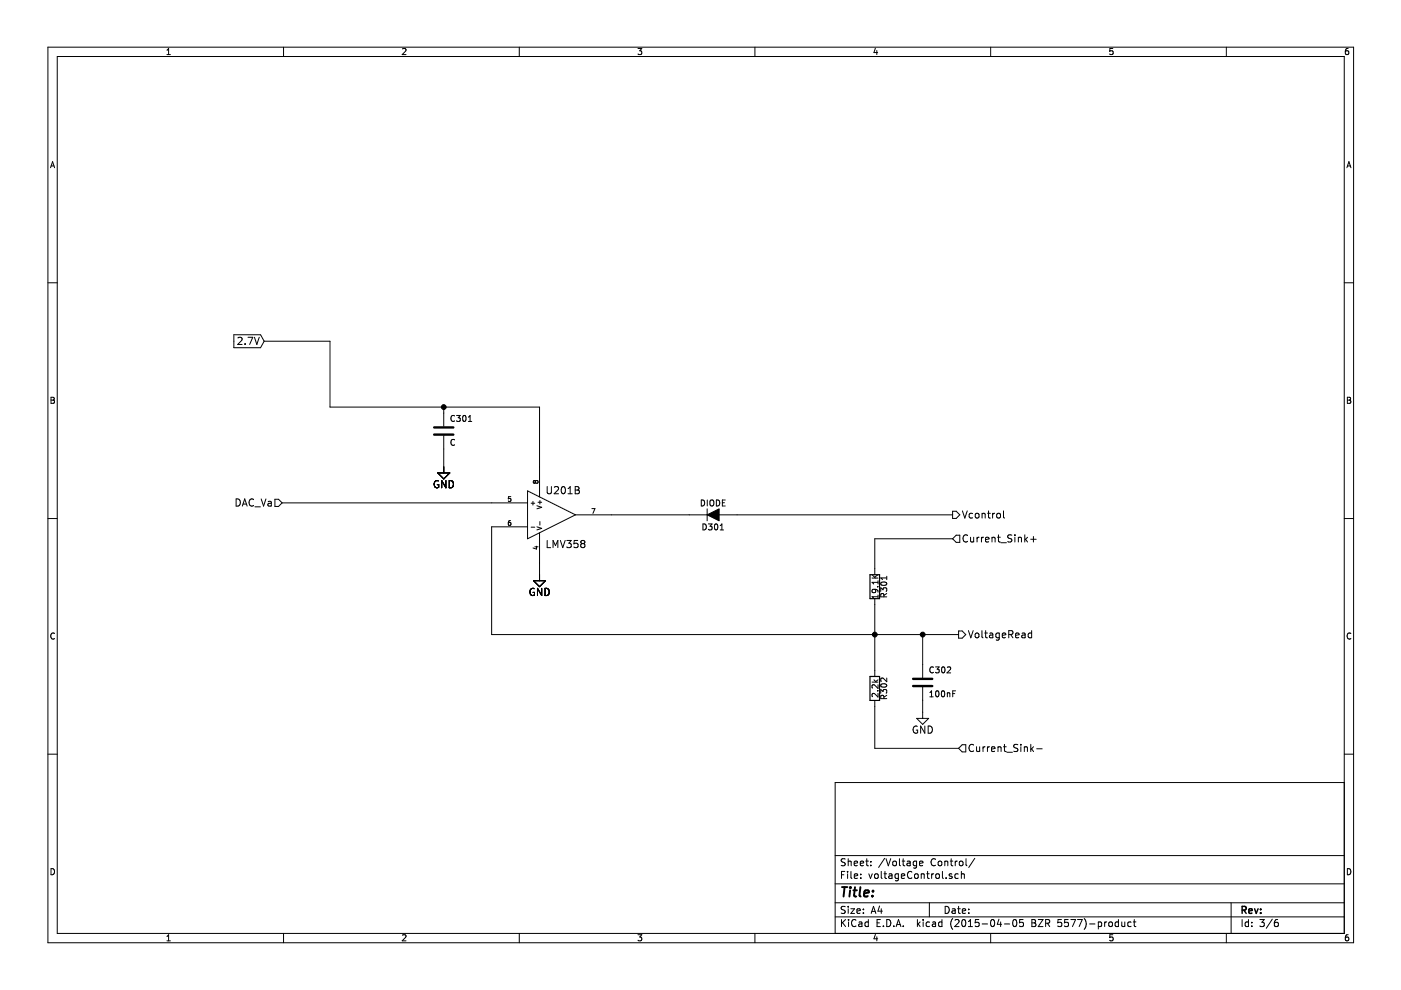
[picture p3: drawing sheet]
EESchema Schematic File Version 2
LIBS:power
LIBS:device
LIBS:transistors
LIBS:conn
LIBS:linear
LIBS:regul
LIBS:74xx
LIBS:cmos4000
LIBS:adc-dac
LIBS:memory
LIBS:xilinx
LIBS:special
LIBS:microcontrollers
LIBS:dsp
LIBS:microchip
LIBS:analog_switches
LIBS:motorola
LIBS:texas
LIBS:intel
LIBS:audio
LIBS:interface
LIBS:digital-audio
LIBS:philips
LIBS:display
LIBS:cypress
LIBS:siliconi
LIBS:opto
LIBS:atmel
LIBS:contrib
LIBS:valves
LIBS:currentSink
LIBS:currentSink-cache
EELAYER 25 0
EELAYER END
$Descr A4 11693 8268
encoding utf-8
Sheet 3 6
Title ""
Date ""
Rev ""
Comp ""
Comment1 ""
Comment2 ""
Comment3 ""
Comment4 ""
$EndDescr
$Comp
L GND #PWR305
U 1 1
P 4500 4800
F 0 "#PWR305" H 4500 4550 60  0001 C CNN
F 1 "GND" H 4500 4650 60  0000 C CNN
F 2 "" H 4500 4800 60  0000 C CNN
F 3 "" H 4500 4800 60  0000 C CNN
	1    4500 4800
	1    0    0    -1  
$EndComp
$Comp
L GND #PWR301
U 1 1
P 3700 3900
F 0 "#PWR301" H 3700 3650 60  0001 C CNN
F 1 "GND" H 3700 3750 60  0000 C CNN
F 2 "" H 3700 3900 60  0000 C CNN
F 3 "" H 3700 3900 60  0000 C CNN
	1    3700 3900
	1    0    0    -1  
$EndComp
$Comp
L GND #PWR306
U 1 1
P 4500 4800
F 0 "#PWR306" H 4500 4550 60  0001 C CNN
F 1 "GND" H 4500 4650 60  0000 C CNN
F 2 "" H 4500 4800 60  0000 C CNN
F 3 "" H 4500 4800 60  0000 C CNN
	1    4500 4800
	1    0    0    -1  
$EndComp
$Comp
L GND #PWR302
U 1 1
P 3700 3900
F 0 "#PWR302" H 3700 3650 60  0001 C CNN
F 1 "GND" H 3700 3750 60  0000 C CNN
F 2 "" H 3700 3900 60  0000 C CNN
F 3 "" H 3700 3900 60  0000 C CNN
	1    3700 3900
	1    0    0    -1  
$EndComp
Wire Wire Line
	4100 5300 8000 5300
Wire Wire Line
	4100 4400 4100 5300
Wire Wire Line
	3700 3750 3700 3900
Wire Wire Line
	4500 4700 4500 4800
$Comp
L GND #PWR307
U 1 1
P 4500 4800
F 0 "#PWR307" H 4500 4550 60  0001 C CNN
F 1 "GND" H 4500 4650 60  0000 C CNN
F 2 "" H 4500 4800 60  0000 C CNN
F 3 "" H 4500 4800 60  0000 C CNN
	1    4500 4800
	1    0    0    -1  
$EndComp
$Comp
L GND #PWR303
U 1 1
P 3700 3900
F 0 "#PWR303" H 3700 3650 60  0001 C CNN
F 1 "GND" H 3700 3750 60  0000 C CNN
F 2 "" H 3700 3900 60  0000 C CNN
F 3 "" H 3700 3900 60  0000 C CNN
	1    3700 3900
	1    0    0    -1  
$EndComp
$Comp
L LMV358 U201
U 2 1
P 4600 4300
F 0 "U201" H 4550 4500 60  0000 L CNN
F 1 "LMV358" H 4550 4050 60  0000 L CNN
F 2 "" H 4600 4300 60  0000 C CNN
F 3 "" H 4600 4300 60  0000 C CNN
	2    4600 4300
	1    0    0    -1  
$EndComp
$Comp
L GND #PWR308
U 1 1
P 4500 4800
F 0 "#PWR308" H 4500 4550 60  0001 C CNN
F 1 "GND" H 4500 4650 60  0000 C CNN
F 2 "" H 4500 4800 60  0000 C CNN
F 3 "" H 4500 4800 60  0000 C CNN
	1    4500 4800
	1    0    0    -1  
$EndComp
$Comp
L C C301
U 1 1
P 3700 3600
F 0 "C301" H 3750 3700 50  0000 L CNN
F 1 "C" H 3750 3500 50  0000 L CNN
F 2 "" H 3738 3450 30  0000 C CNN
F 3 "" H 3700 3600 60  0000 C CNN
	1    3700 3600
	1    0    0    -1  
$EndComp
$Comp
L GND #PWR304
U 1 1
P 3700 3900
F 0 "#PWR304" H 3700 3650 60  0001 C CNN
F 1 "GND" H 3700 3750 60  0000 C CNN
F 2 "" H 3700 3900 60  0000 C CNN
F 3 "" H 3700 3900 60  0000 C CNN
	1    3700 3900
	1    0    0    -1  
$EndComp
Text GLabel 2200 2850 0    60   Input ~ 0
2.7V
Wire Wire Line
	4500 3900 4500 3400
Wire Wire Line
	4500 3400 2750 3400
Wire Wire Line
	2750 3400 2750 2850
Wire Wire Line
	2750 2850 2200 2850
Wire Wire Line
	2350 4200 4100 4200
Wire Wire Line
	5100 4300 5750 4300
$Comp
L DIODE D301
U 1 1
P 5950 4300
F 0 "D301" H 5950 4400 50  0000 C CNN
F 1 "DIODE" H 5950 4200 50  0000 C CNN
F 2 "" H 5950 4300 60  0000 C CNN
F 3 "" H 5950 4300 60  0000 C CNN
	1    5950 4300
	-1   0    0    1   
$EndComp
$Comp
L R R301
U 1 1
P 7300 4900
F 0 "R301" V 7380 4900 50  0000 C CNN
F 1 "19.1K" V 7307 4901 50  0000 C CNN
F 2 "" V 7230 4900 30  0000 C CNN
F 3 "" H 7300 4900 30  0000 C CNN
	1    7300 4900
	1    0    0    -1  
$EndComp
$Comp
L R R302
U 1 1
P 7300 5750
F 0 "R302" V 7380 5750 50  0000 C CNN
F 1 "2.2k" V 7307 5751 50  0000 C CNN
F 2 "" V 7230 5750 30  0000 C CNN
F 3 "" H 7300 5750 30  0000 C CNN
	1    7300 5750
	1    0    0    -1  
$EndComp
Wire Wire Line
	7300 5050 7300 5600
Connection ~ 7300 5300
Text HLabel 7950 4300 2    60   Output ~ 0
Vcontrol
Wire Wire Line
	6150 4300 7950 4300
Text HLabel 7950 4500 2    60   Input ~ 0
Current_Sink+
Wire Wire Line
	7300 4500 7300 4750
Wire Wire Line
	7300 4500 7950 4500
Text HLabel 8000 6250 2    60   Input ~ 0
Current_Sink-
Wire Wire Line
	7300 5900 7300 6250
Text HLabel 2350 4200 0    60   Input ~ 0
DAC_Va
Text HLabel 8000 5300 2    60   Output ~ 0
VoltageRead
$Comp
L C C302
U 1 1
P 7700 5700
F 0 "C302" H 7750 5800 50  0000 L CNN
F 1 "100nF" H 7750 5600 50  0000 L CNN
F 2 "" H 7738 5550 30  0000 C CNN
F 3 "" H 7700 5700 60  0000 C CNN
F 4 "Value" H 7700 5700 60  0001 C CNN "MPN"
	1    7700 5700
	1    0    0    -1  
$EndComp
$Comp
L GND #PWR309
U 1 1
P 7700 5950
F 0 "#PWR309" H 7700 5700 60  0001 C CNN
F 1 "GND" H 7700 5800 60  0000 C CNN
F 2 "" H 7700 5950 60  0000 C CNN
F 3 "" H 7700 5950 60  0000 C CNN
	1    7700 5950
	1    0    0    -1  
$EndComp
Wire Wire Line
	7300 6250 8000 6250
Wire Wire Line
	7700 5850 7700 5950
Wire Wire Line
	7700 5300 7700 5550
Connection ~ 7700 5300
Wire Wire Line
	3700 3450 3700 3400
Connection ~ 3700 3400
$EndSCHEMATC
